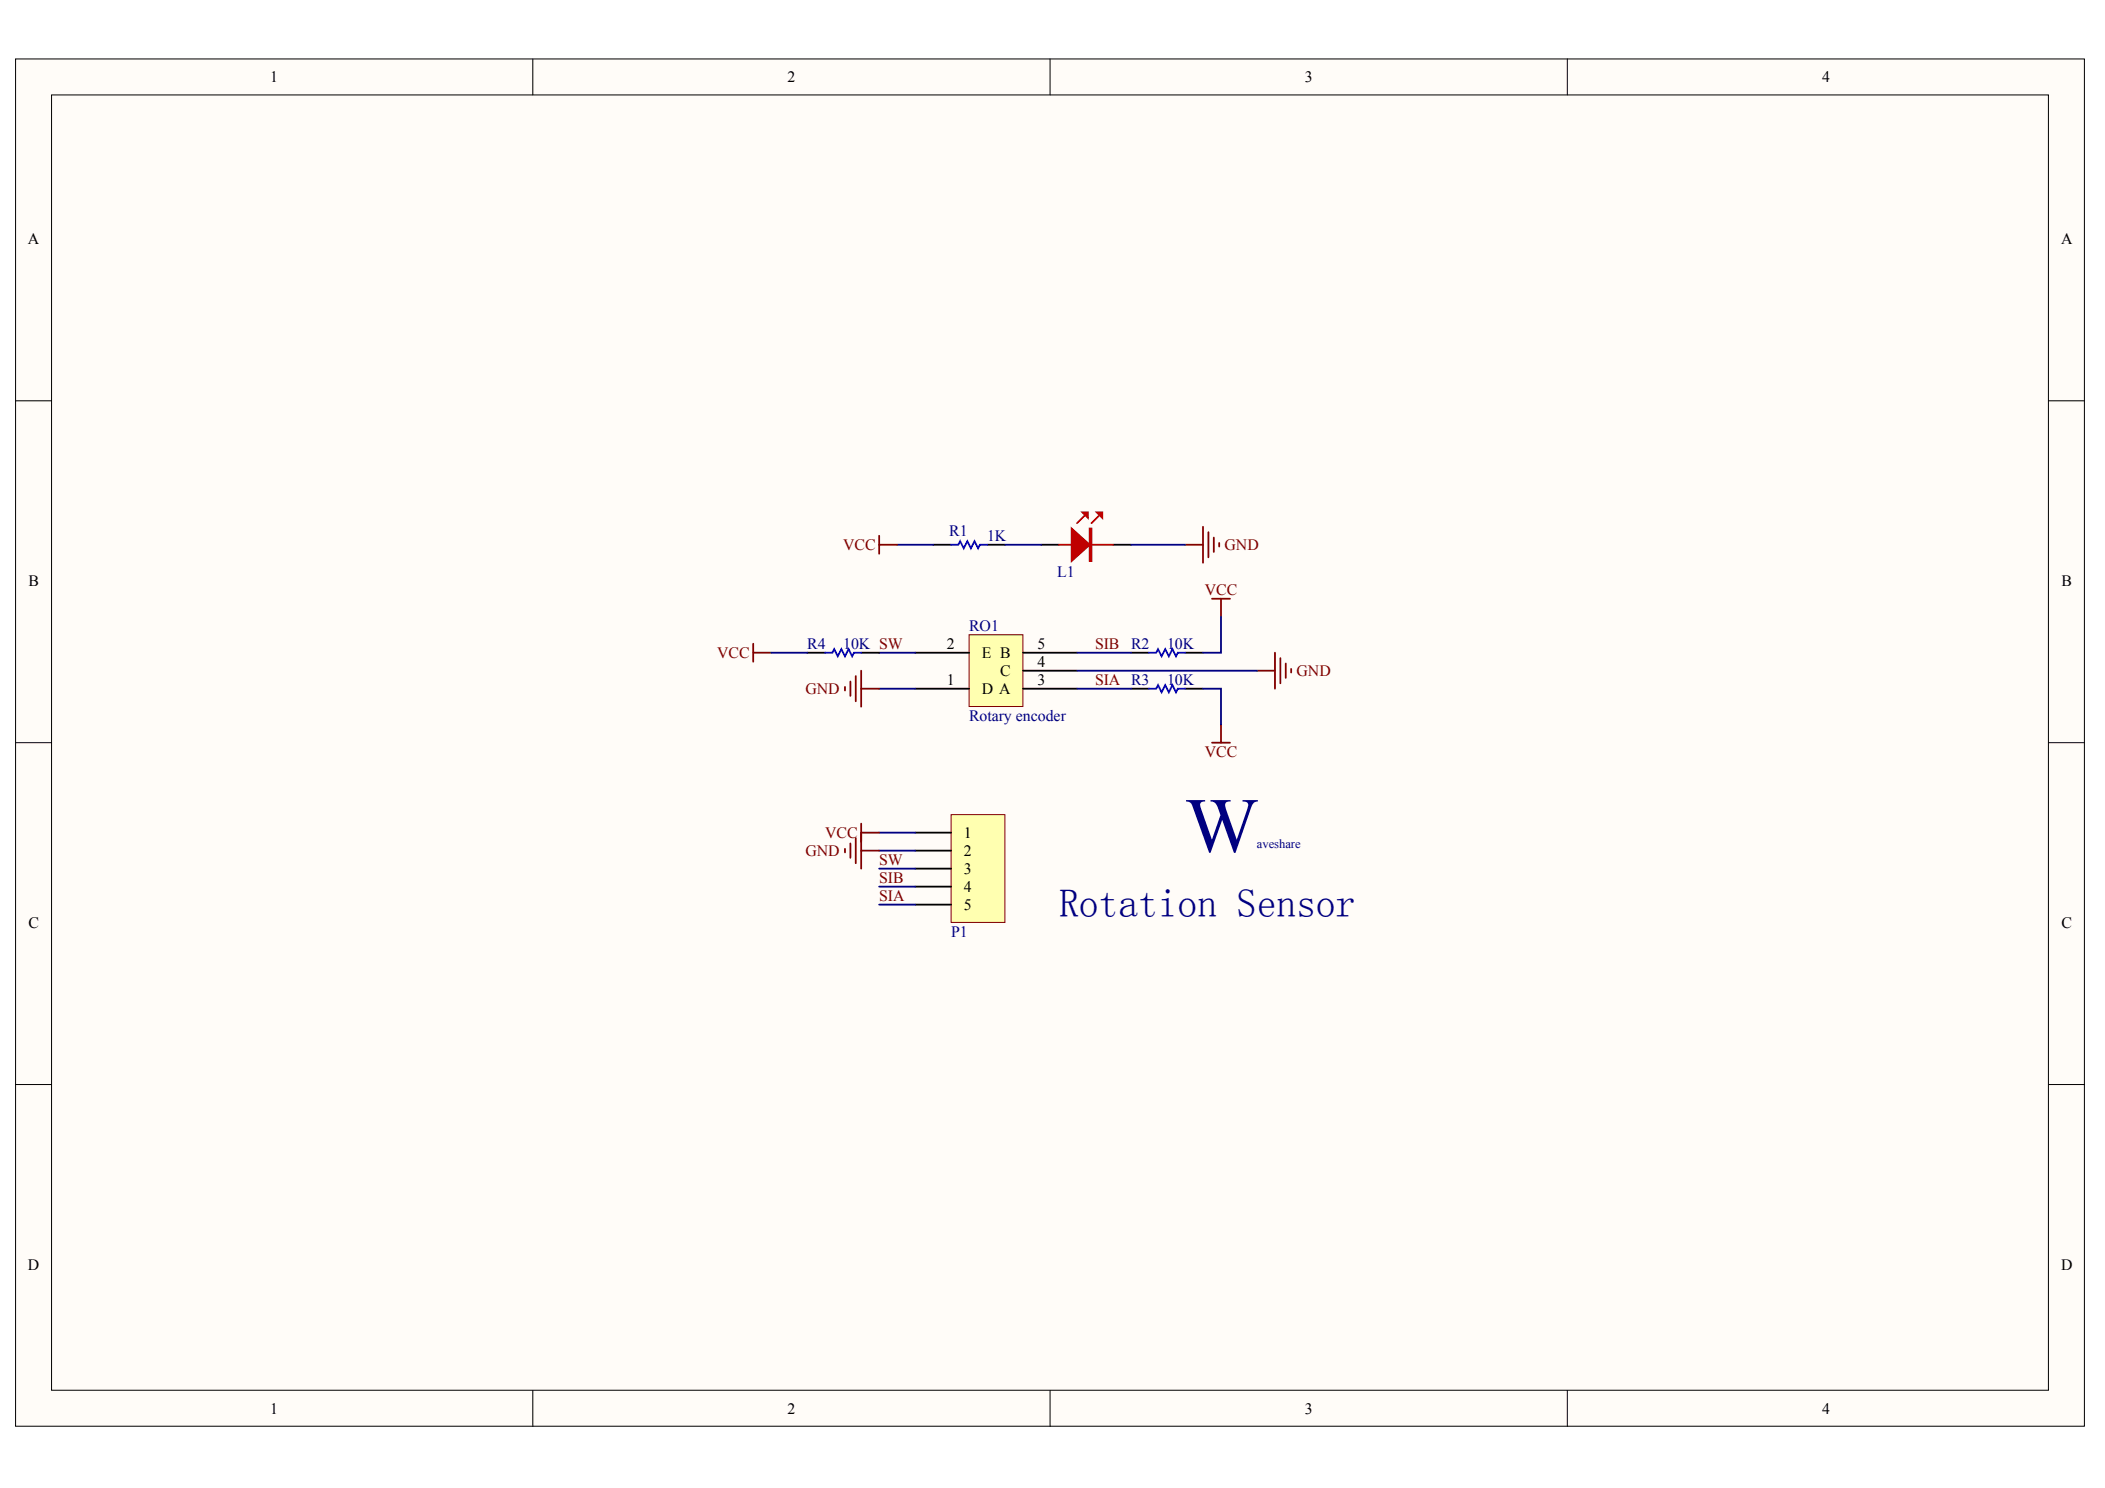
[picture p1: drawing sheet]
<svg xmlns="http://www.w3.org/2000/svg" width="297mm" height="210mm" viewBox="0 0 297 210" stroke-linecap="round" stroke-linejoin="round" font-family="sans-serif">
<g fill="#fffcf8" stroke="#000" stroke-width=".14">
<path d="M2.2 8.3h291.9v192.9h-291.9z"/>
<path d="M7.3 13.4h281.8v182.7h-281.8z"/>
</g>
<path d="M75.2 8.3v5.1M148.2 8.3v5.1M221.2 8.3v5.1M2.2 56.5h5.1M289.1 56.5h5.1M2.2 104.8h5.1M289.1 104.8h5.1M2.2 153h5.1M289.1 153h5.1M75.2 196.1v5.1M148.2 196.1v5.1M221.2 196.1v5.1" fill="none" stroke="#000" stroke-width=".14"/>
<path d="M136.8 89.5h7.5v10.2h-7.5z" fill="#ffffb0" stroke="#800000" stroke-width=".14"/>
<path d="M129.1 97.2h7.7M129.1 92.1h7.7M144.4 97.2h7.6M144.4 92.1h7.6M144.4 94.6h7.6M159.6 97.2h2.5M159.6 92.1h2.5M167.2 97.2h2.6M167.2 92.1h2.6" fill="none" stroke="#000" stroke-width=".25"/>
<path d="M162.1 92.1h1.1l.2-.5 .5 1 .5-1 .5 1 .5-1 .5 1 .3-.5h1M162.1 97.2h1.1l.2-.6 .5 1.1 .5-1.1 .5 1.1 .5-1.1 .5 1.1 .3-.5h1" fill="none" stroke="#00f" stroke-width=".25"/>
<path d="M171 84.5h2.6M172.3 84.5v2.5M177.4 94.6h2.5M179.9 92.1v5.1M180.7 92.8v3.6M181.4 93.6v2M182.2 94.4v.5M171 104.8h2.6M172.3 102.2v2.6" fill="none" stroke="#800000" stroke-width=".25"/>
<path d="M152 92.1h7.6M152 97.2h7.6M152 94.6h25.4M169.8 97.2h2.5v5M172.3 87v5.1h-2.5" fill="none" stroke="#000080" stroke-width=".25"/>
<path d="M134.2 114.9h7.6v15.2h-7.6z" fill="#ffffb0" stroke="#800000" stroke-width=".14"/>
<path d="M131.7 76.8h2.5M139.3 76.8h2.5M146.9 76.8h2.5M157.1 76.8h2.5M113.9 92.1h2.5M121.5 92.1h2.6M129.1 117.5h5.1M129.1 120h5.1M129.1 122.5h5.1M129.1 125.1h5.1M129.1 127.6h5.1" fill="none" stroke="#000" stroke-width=".25"/>
<path d="M126.6 76.8h5.1M141.8 76.8h5.1M159.6 76.8h7.6M108.8 92.1h5.1M124.1 92.1h5M124.1 97.2h5M124.1 117.5h5M124.1 120h5M124.1 122.5h5M124.1 125.1h5M124.1 127.6h5" fill="none" stroke="#000080" stroke-width=".25"/>
<g fill="none" stroke="#800000" stroke-width=".25">
<path d="M124.1 76.8h2.5M124.1 75.6v2.5M167.2 76.8h2.6M169.8 74.3v5.1M170.5 75.1v3.5M171.3 75.8v2.1M172 76.6v.5M106.3 90.8v2.5M106.3 92.1h2.5M119.2 96.9v.5M120 96.1v2.1M120.8 95.4v3.5"/>
<path d="M121.5 94.6v5.1M121.5 97.2h2.6M119.2 119.7v.5M120 119v2M120.8 118.2v3.6M121.5 116.2v6.3M121.5 117.5h2.6M121.5 120h2.6"/>
</g>
<path d="M134.2 76.8h1l.3-.5 .5 1.1 .5-1.1 .5 1.1 .5-1.1 .5 1.1 .3-.6h1M116.4 92.1h1.1l.2-.5 .5 1 .5-1 .5 1 .5-1 .6 1 .2-.5h1" fill="none" stroke="#00f" stroke-width=".25"/>
<path d="M149.4 76.8h7.7M153 72.8l-1 1M155 72.8l-1 1" fill="none" stroke="#bf0000" stroke-width=".25"/>
<g fill="#bf0000" stroke="#bf0000" stroke-width=".25">
<path d="M151.2 74.6l2.6 2.2-2.6 2.3z"/>
<path d="M154.8 72.3h.7v.7z"/>
<path d="M152.7 72.3h.8v.7z"/>
<path d="M153.8 74.6h.2v4.5h-.2z" fill-rule="evenodd"/>
</g>
<text font-size="11" fill="#000080" x="167.2" y="120.1">W</text>
<text font-size="5.6" fill="#000080" x="149.4" y="129.4">Rotation Sensor</text>
<g font-size="2.2">
<text x="38.1" y="11.6">1</text>
<text x="111.1" y="11.6">2</text>
<text x="184.1" y="11.6">3</text>
<text x="257.1" y="11.6">4</text>
<text x="3.9" y="34.4">A</text>
<text x="290.8" y="34.4">A</text>
<text x="4" y="82.6">B</text>
<text x="290.9" y="82.6">B</text>
<text x="133.6" y="91.6">2</text>
<text x="138.5" y="92.8">E B</text>
<text x="141.1" y="95.4">C</text>
<text x="146.4" y="94.1">4</text>
<text x="146.4" y="91.6">5</text>
<text x="133.6" y="96.7">1</text>
<text x="138.5" y="97.9">D A</text>
<text x="146.4" y="96.7">3</text>
<text x="136" y="118.2">1</text>
<text x="136" y="120.8">2</text>
<text x="136" y="123.3">3</text>
<text x="136" y="125.8">4</text>
<text x="4" y="130.9">C</text>
<text x="136" y="128.4">5</text>
<text x="290.9" y="130.9">C</text>
<text x="3.9" y="179.1">D</text>
<text x="290.8" y="179.1">D</text>
<text x="38.1" y="199.4">1</text>
<text x="111.1" y="199.4">2</text>
<text x="184.1" y="199.4">3</text>
<text x="257.1" y="199.4">4</text>
</g>
<g font-size="2.2" fill="#800000">
<text x="119" y="77.6">VCC</text>
<text x="172.8" y="77.6">GND</text>
<text x="170" y="84">VCC</text>
<text x="101.2" y="92.8">VCC</text>
<text x="154.5" y="91.6">SIB</text>
<text x="183" y="95.4">GND</text>
<text x="113.7" y="97.9">GND</text>
<text x="154.5" y="96.7">SIA R3</text>
<text x="170" y="106.8">VCC</text>
<text x="116.4" y="118.2">VCC</text>
<text x="113.7" y="120.8">GND</text>
<text x="124.1" y="122">SW</text>
<text x="124.1" y="124.6">SIB</text>
<text x="124.1" y="127.1">SIA</text>
</g>
<g font-size="2.2" fill="#000080">
<text x="134" y="75.6">R1</text>
<text x="139.3" y="76.3">1K</text>
<text x="149.2" y="81.4">L1</text>
<text x="136.8" y="89">RO1</text>
<text x="113.9" y="91.6">R4</text>
<text x="119" y="91.6">10K SW</text>
<text x="159.6" y="91.6">R2</text>
<text x="164.7" y="91.6">10K</text>
<text x="136.8" y="101.7">Rotary encoder</text>
<text x="164.7" y="96.7">10K</text>
<text x="134.2" y="132.2">P1</text>
</g>
<text font-size="1.8" fill="#000080" x="177.4" y="119.6">aveshare</text>
</svg>
